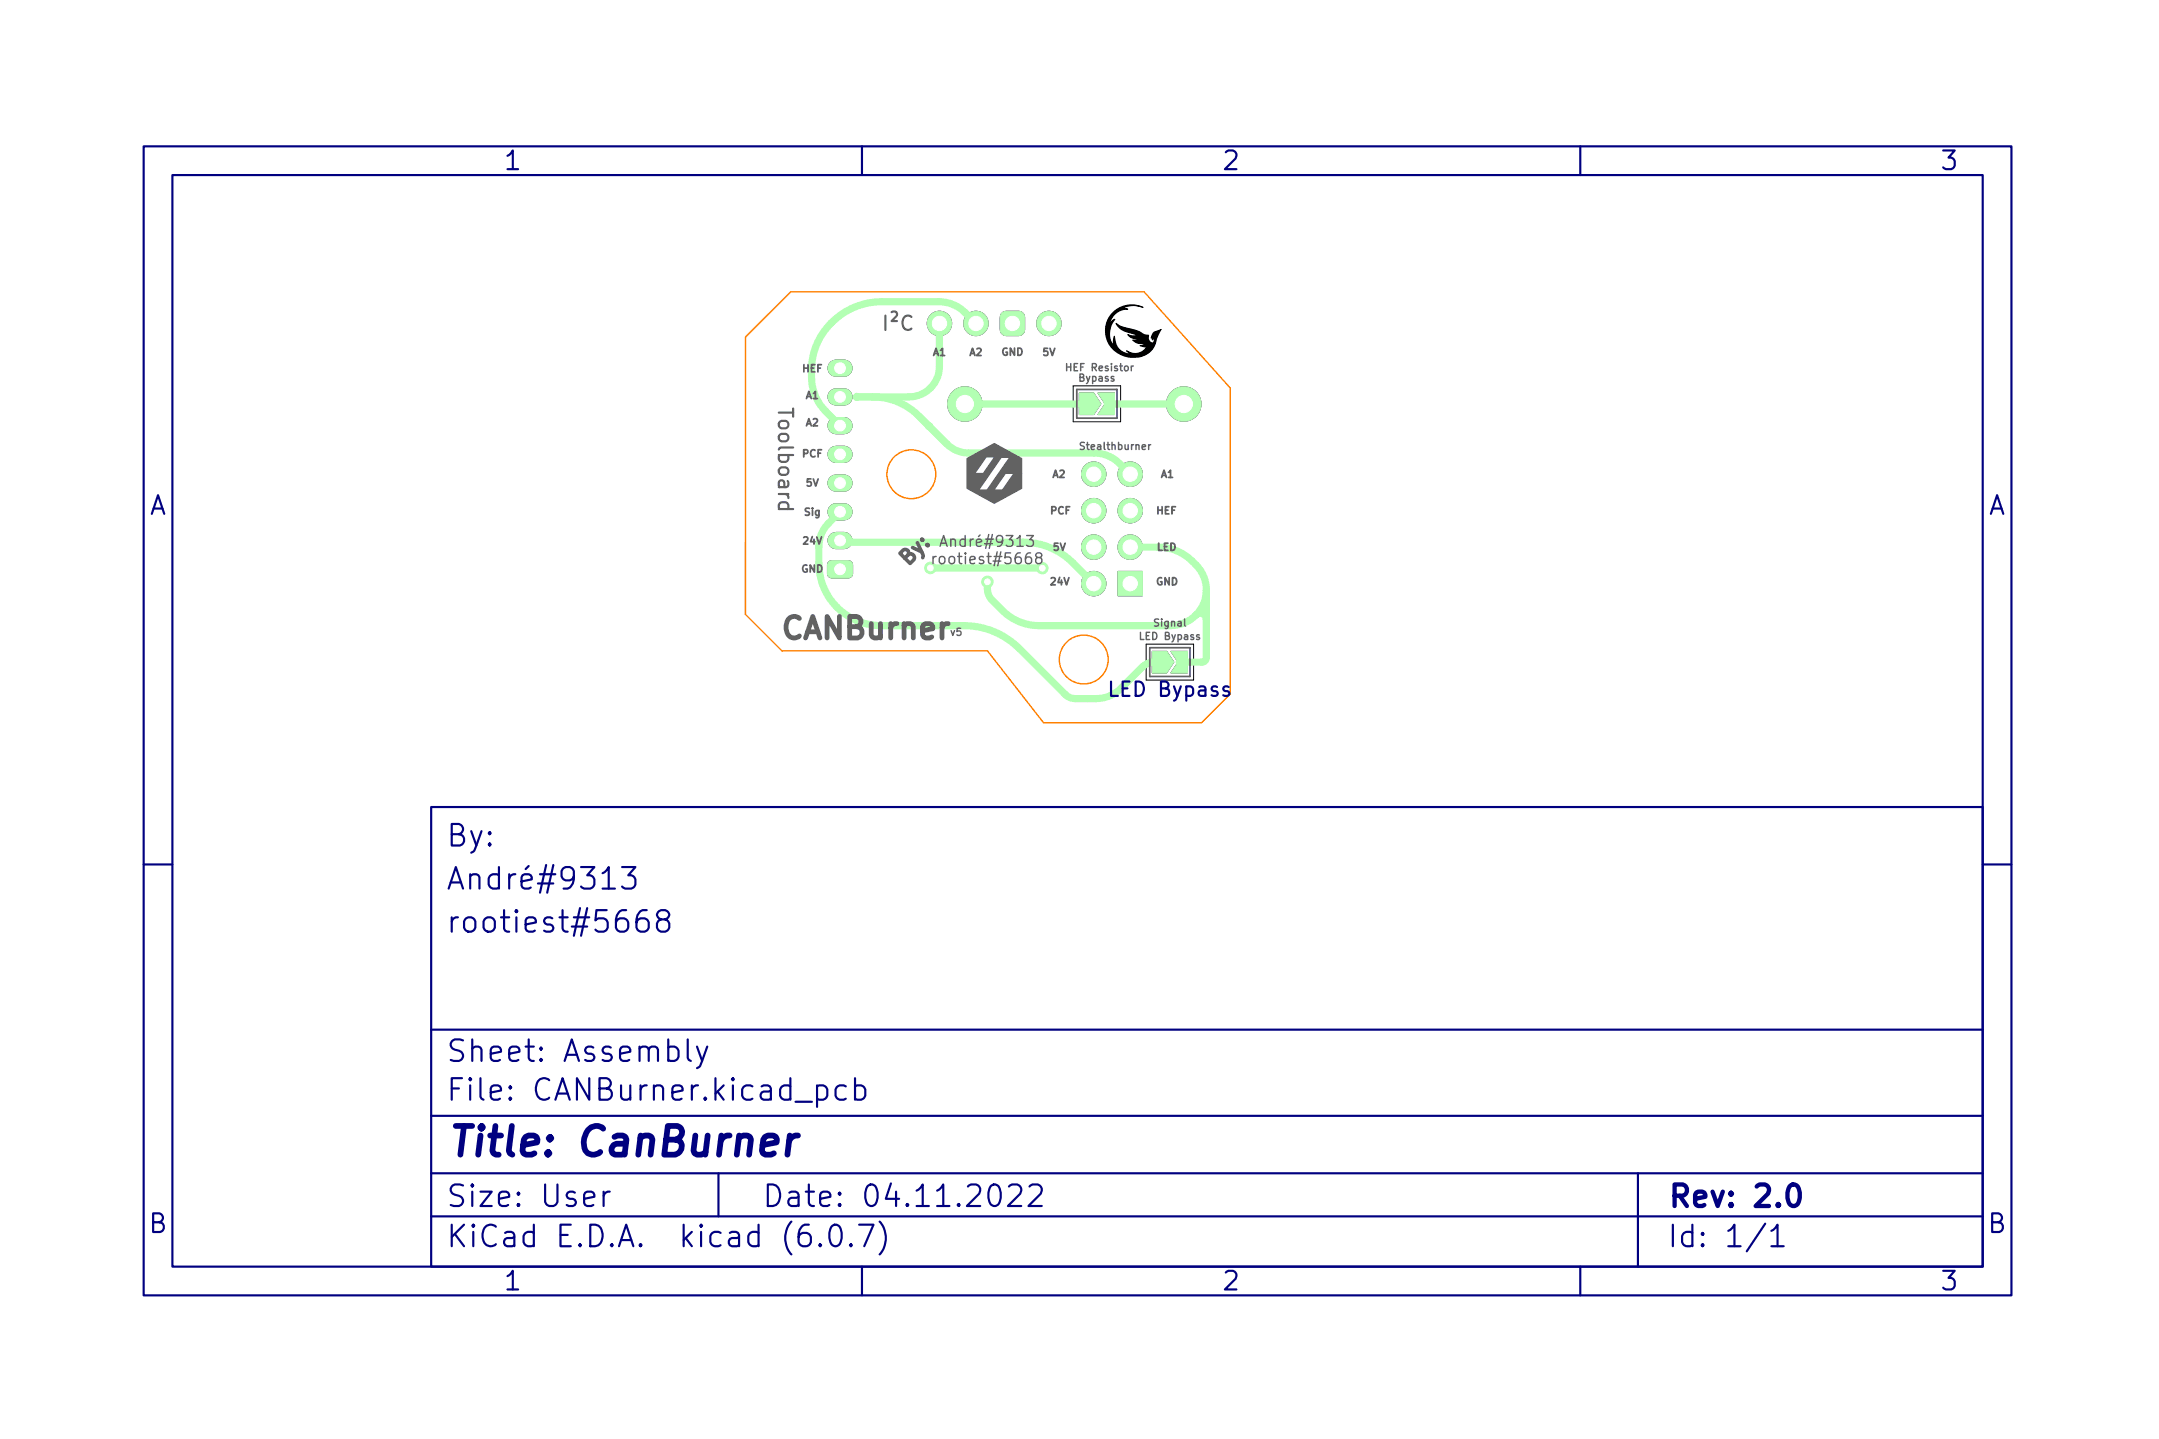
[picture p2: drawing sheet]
<svg xmlns="http://www.w3.org/2000/svg" width="150mm" height="100mm" viewBox="0 0 150 100" stroke-linecap="round" stroke-linejoin="round" font-family="sans-serif">
<g fill="#000" stroke="#000" stroke-width=".07">
<path d="M69.7 21.8l.3-.1h.9l.2 .1 .2 .3v.8l-.1 .3-.3 .2h-.9l-.2-.1-.2-.4v-.8zM75.1 27.4h1l.5 .7-.5 .8h-1zM76.4 27.4h1.2v1.5h-1.2l.5-.8zM77.8 39.8h1.7v1.7h-1.7zM77.5 21.7a1.85 1.85 0 0 1 2.1-.3 1.9 1.9 0 0 0-1.4 0l.3 .1a1.24 1.24 0 0 0-1.2 1l.3-.3a1.39 1.39 0 0 0-.1 1.8l.1-.6a1.13 1.13 0 0 0 1.1 1.2l-.3-.2a.91 .91 0 0 0 1.4-.2l-.4-.1 .3-.2a.97 .97 0 0 1-.9-.2h.5l-.6-.2-.2-.2h.6a2.63 2.63 0 0 1-1.4-.7v-.1l.3 .2 2 .6a.31 .31 0 0 0 0 .4 .31 .31 0 0 0 .3 .1v-.2l-.1 .1v-.3a.8 .8 0 0 1 .6-.5l-.2 .5a1.8 1.8 0 0 1-1.5 1.5 1.8 1.8 0 0 1-1.9-1 1.82 1.82 0 0 1 .3-2.2zM57.7 39.2l.2-.2 1.3 .1 .1 .2v.8l-.3 .1h-1.3l-.1-.3zM80.2 45.3h1l.5 .8-.5 .7h-1zM81.5 45.3h1.2v1.5h-1.2l.5-.7z"/>
<circle cx="65.4" cy="22.5" r=".85"/>
<circle cx="67.2" cy="28.1" r="1.2"/>
<circle cx="67.9" cy="22.5" r=".85"/>
<circle cx="73" cy="22.5" r=".85"/>
<circle cx="76.1" cy="38.1" r=".85"/>
<circle cx="76.1" cy="35.6" r=".85"/>
<circle cx="76.1" cy="33" r=".85"/>
<circle cx="78.7" cy="33" r=".85"/>
<circle cx="78.7" cy="35.6" r=".85"/>
<circle cx="78.7" cy="38.1" r=".85"/>
<circle cx="82.4" cy="28.1" r="1.2"/>
<circle cx="76.1" cy="40.6" r=".85"/>
</g>
<path d="M58.2 37.6h.5M58.2 35.6h.5M58.2 33.6h.5M58.2 31.6h.5M58.2 29.6h.5M58.2 27.6h.5M58.2 25.6h.5" fill="none" stroke="#000" stroke-width="1.2"/>
<path d="M74.7 26.9h3.3v2.5h-3.3zM79.8 44.8h3.3v2.5h-3.3z" fill="none" stroke="#000" stroke-width=".07"/>
<g fill="#b3ffb3" stroke="#b3ffb3" stroke-width=".07">
<path d="M69.7 21.8l.3-.1h.9l.2 .1 .2 .3v.8l-.1 .3-.3 .2h-.9l-.2-.1-.2-.4v-.8z"/>
<path d="M57.7 39.2l.2-.2 1.3 .1 .1 .2v.8l-.3 .1h-1.3l-.1-.3z"/>
<path d="M77.8 39.8h1.7v1.7h-1.7z"/>
<path d="M75.1 27.4h1l.5 .7-.5 .8h-1z"/>
<path d="M76.4 27.4h1.2v1.5h-1.2l.5-.8z"/>
<path d="M80.2 45.3h1l.5 .8-.5 .7h-1z"/>
<path d="M81.5 45.3h1.2v1.5h-1.2l.5-.7z"/>
<circle cx="65.4" cy="22.5" r=".85"/>
<circle cx="67.9" cy="22.5" r=".85"/>
<circle cx="73" cy="22.5" r=".85"/>
<circle cx="67.2" cy="28.1" r="1.2"/>
<circle cx="82.4" cy="28.1" r="1.2"/>
<circle cx="78.7" cy="33" r=".85"/>
<circle cx="76.1" cy="33" r=".85"/>
<circle cx="78.7" cy="35.6" r=".85"/>
<circle cx="76.1" cy="35.6" r=".85"/>
<circle cx="78.7" cy="38.1" r=".85"/>
<circle cx="76.1" cy="38.1" r=".85"/>
<circle cx="76.1" cy="40.6" r=".85"/>
<circle cx="68.7" cy="40.5" r=".4"/>
<circle cx="64.8" cy="39.5" r=".4"/>
<circle cx="72.6" cy="39.6" r=".4"/>
<circle cx="59.6" cy="27.6" r=".25"/>
<circle cx="64.7" cy="29.7" r=".25"/>
</g>
<path d="M58.2 37.6h.5M58.2 35.6h.5M58.2 33.6h.5M58.2 31.6h.5M58.2 29.6h.5M58.2 27.6h.5M58.2 25.6h.5" fill="none" stroke="#b3ffb3" stroke-width="1.2"/>
<g fill="none" stroke="#b3ffb3" stroke-width=".5">
<path d="M58.5 35.7l-.2 .1-.6 .6a2.32 2.32 0 0 0-.7 1.7 5 5 0 0 0 1 3.9l.3 .3M58.5 37.6l.2 .1h12.5a4.9 4.9 0 0 1 3.5 1.5l1.4 1.4M60.7 27.6a4.5 4.5 0 0 1 3.3 1.4l1.9 1.9a2.12 2.12 0 0 0 1.5 .6h8.8a2.52 2.52 0 0 1 1.7 .8l.8 .7M64.9 39.5h7.6M65.4 22.5v3a2.13 2.13 0 0 1-2.1 2.1h-3.7M67.9 22.5l-.7-.7a2.58 2.58 0 0 0-1.9-.8h-3.9a4.8 4.8 0 0 0-4.3 7.2l1.4 1.4M72.5 39.5h.1M72.5 39.6h.1M75.6 28.1h-8.4M75.6 28.1h.1M77.1 28.1h.1M77.1 28.1h5.3"/>
<path d="M78.7 38.1h1.9a3.4 3.4 0 0 1 3.4 2.8v.2M61.3 43.6h5.8a5.4 5.4 0 0 1 3.9 1.6l3.3 3.3 .5 .1h1.5a2.47 2.47 0 0 0 1.7-.7l1.7-1.6 .4-.2h.7M68.7 40.5v.7l.2 .4 .9 .9a3.6 3.6 0 0 0 2.5 1.1h9.2a2.49 2.49 0 0 0 1.7-.8M83.2 42.8a.42 .42 0 0 1 .5-.1 .42 .42 0 0 1 .3 .4M84 41.1v4.8l-.3 .2h-1.6M84 41.1a2.47 2.47 0 0 1-.8 1.7"/>
</g>
<g fill="#fff" stroke="#fff" stroke-width=".07">
<circle cx="68.7" cy="40.5" r=".2"/>
<circle cx="72.6" cy="39.6" r=".2"/>
<circle cx="65.4" cy="22.5" r=".5"/>
<circle cx="67.9" cy="22.5" r=".5"/>
<circle cx="70.5" cy="22.5" r=".5"/>
<circle cx="73" cy="22.5" r=".5"/>
<circle cx="58.5" cy="39.6" r=".37"/>
<circle cx="58.5" cy="37.6" r=".37"/>
<circle cx="58.5" cy="35.6" r=".37"/>
<circle cx="58.5" cy="33.6" r=".37"/>
<circle cx="58.5" cy="31.6" r=".37"/>
<circle cx="58.5" cy="29.6" r=".37"/>
<circle cx="58.5" cy="27.6" r=".37"/>
<circle cx="58.5" cy="25.6" r=".37"/>
<circle cx="67.2" cy="28.1" r=".6"/>
<circle cx="82.4" cy="28.1" r=".6"/>
<circle cx="78.7" cy="33" r=".5"/>
<circle cx="76.1" cy="33" r=".5"/>
<circle cx="78.7" cy="35.6" r=".5"/>
<circle cx="76.1" cy="35.6" r=".5"/>
<circle cx="78.7" cy="38.1" r=".5"/>
<circle cx="76.1" cy="38.1" r=".5"/>
<circle cx="78.7" cy="40.6" r=".5"/>
<circle cx="76.1" cy="40.6" r=".5"/>
</g>
<path d="M72.2 38.8l-.1-.1v-.1l.4-.1v.2l-.4 .3v.1l.1 .1h.2l.1-.1v-.2l-.1-.1" fill="none" stroke="#626262" stroke-width=".1"/>
<path d="M67.3 31.9l1.7-.9a.29 .29 0 0 1 .5 0l1.4 .8h-2.2l-.8 1.2h.5l.8-1.2h1.1h-.6l-1.6 2.3h.6l1.6-2.3h.6l.2 .1v1.1h-1.1l-.8 1.1h.6l.8-1.1h.5v1l-1.9 1-1.9-1z" fill="#626262" stroke="#626262" stroke-width=".07"/>
<path d="M75 27.1h2.8v2h-2.8zM80 45.1h2.8v2h-2.8z" fill="none" stroke="#626262" stroke-width=".12"/>
<g fill="none" stroke="#ff8000" stroke-width=".1">
<path d="M51.9 23.5l3.1-3.2h24.6l6 6.7v21.3l-2 2h-11l-3.9-5h-14.3l-2.5-2.5z"/>
<circle cx="63.4" cy="33" r="1.7"/>
<circle cx="75.4" cy="45.9" r="1.7"/>
</g>
<g fill="none" stroke="#000080" stroke-width=".15">
<path d="M10 10.2h130v80h-130zM12 12.2h126v76h-126zM60 10.2v2M110 10.2v2M30 56.2h108v32h-108zM10 60.2h2M30 77.7h108M30 71.7h108M43.3 60.4h.9l-.5 .5a.41 .41 0 0 1 .5 .3v.4l-.1 .2-.6 .1-.2-.2M45 63.4a.59 .59 0 0 0-.7 .6v.6l.1 .2 .5 .1 .2-.2 .1-.5-.2-.2-.4-.1-.3 .3M46 64l-.3-.3 .1-.2 .2-.1h.4a.31 .31 0 0 1 .2 .4 .31 .31 0 0 1-.3 .2l-.4 .1-.2 .2v.3l.3 .3 .4-.1 .2-.2-.1-.4-.2-.2M47.9 72.4v1.3l.2 .2"/>
<path d="M48.5 72.9l.4 1M49.2 72.9l-.5 1.3-.2 .2M56.9 75.6h.4l.3 .3v.4l-.2 .2-.1 .1-.4-.1M56.9 75.6v1.5M58.9 75.6h-.5l-.2 .3v.4l.1 .2 .1 .1 .5-.1M59.5 75.6h.4l.3 .3v.4l-.1 .2-.2 .1-.4-.1M59.5 75.1v1.5M138 60.2h2M30 84.7h108M30 81.7h108M42 83v1M42.4 83a.38 .38 0 0 0-.4 .3"/>
<path d="M50 81.7v3M57.1 86.6l.1 .1-.1 .1-.1-.1 .1-.1v.2M57.9 85.3a.36 .36 0 0 1 .6 .3 .88 .88 0 0 1-.3 1.2 .38 .38 0 0 1-.4-.3 1.17 1.17 0 0 1 .1-1.2zM59.2 86.6l.1 .1-.1 .1v-.1v-.1v.2M59.8 85.3h1l-.6 1.5M60 88.2v2M61.2 85.1a1.72 1.72 0 0 1 0 2.2M70.2 82.6l.2-.1h.4a.41 .41 0 0 1 .2 .6l-.8 .9h.9M71.7 82.6l.2-.1h.3a.41 .41 0 0 1 .2 .6l-.8 .9h.9M110 88.2v2M114 81.7v6.5M122.9 85.2l-1.3 1.9"/>
<path d="M123.3 85.7l.4-.4v1.5M123.3 86.8h.9"/>
</g>
<path d="M124.6 82.5a.36 .36 0 0 1 .6 .3 .88 .88 0 0 1-.3 1.2 .38 .38 0 0 1-.4-.3 1.17 1.17 0 0 1 .1-1.2z" fill="none" stroke="#000080" stroke-width=".3"/>
<path d="M55 79.1l-.2 1.3M55.5 79.1a.59 .59 0 0 0-.6 .3" fill="none" stroke="#000080" stroke-width=".4"/>
<text font-size="2.8" fill="#000080" x="31" y="80.5">Title: CanBurner</text>
<text font-size="2.1" fill="#626262" x="54.6" y="44.5">CANBurner</text>
<g font-size="2.1" fill="#000080">
<text x="31" y="58.9">By:</text>
<text x="31" y="64.9">rootiest#5668</text>
<text x="31" y="61.9">André#9313</text>
<text x="31" y="76.6">File: CANBurner.kicad_pcb</text>
<text x="31" y="73.9">Sheet: Assembly</text>
<text x="31" y="86.8">KiCad E.D.A. kicad (6.0.7)</text>
<text x="31" y="84">Size: User</text>
<text x="53" y="84">Date: 04.11.2022</text>
<text x="116" y="84">Rev: 2.0</text>
<text x="116" y="86.8">Id: 1/1</text>
</g>
<g font-size="1.8" fill="#000080">
<text x="35" y="11.8">1</text>
<text x="85" y="11.8">2</text>
<text x="135" y="11.8">3</text>
<text x="10.3" y="35.8">A</text>
<text x="138.4" y="35.8">A</text>
<text x="10.3" y="85.8">B</text>
<text x="35" y="89.8">1</text>
<text x="85" y="89.8">2</text>
<text x="135" y="89.8">3</text>
<text x="138.4" y="85.8">B</text>
</g>
<g font-size="1.4" fill="#626262">
<text x="61.6" y="23">I²C</text>
<text x="54.2" y="28.6" transform="rotate(90 54.2 28.6)">Toolboard</text>
<text x="63.2" y="39.4" transform="rotate(-45 63.2 39.4)">By:</text>
</g>
<text font-size="1.4" fill="#000080" x="77.4" y="48.5">LED Bypass</text>
<g font-size="1" fill="#626262">
<text x="65.4" y="39.3">rootiest#5668</text>
<text x="65.8" y="38.1">André#9313</text>
</g>
<g font-size=".7" fill="#626262">
<text x="55.8" y="25.9">HEF</text>
<text x="56.1" y="27.8">A1</text>
<text x="56.1" y="29.7">A2</text>
<text x="64.9" y="24.8">A1</text>
<text x="67.5" y="24.8">A2</text>
<text x="69.7" y="24.8">GND</text>
<text x="72.6" y="24.8">5V</text>
<text x="74.3" y="25.8">HEF Resistor</text>
<text x="75.1" y="26.6">Bypass</text>
<text x="55.8" y="31.8">PCF</text>
<text x="56" y="35.9">Sig</text>
<text x="56.1" y="33.9">5V</text>
<text x="73.1" y="35.8">PCF</text>
<text x="73.3" y="33.3">A2</text>
<text x="75.4" y="31.3">Stealthburner</text>
<text x="80.5" y="35.8">HEF</text>
<text x="80.8" y="33.3">A1</text>
<text x="55.8" y="39.9">GND</text>
<text x="55.9" y="37.9">24V</text>
<text x="73.1" y="40.7">24V</text>
<text x="73.3" y="38.3">5V</text>
<text x="80.5" y="40.7">GND</text>
<text x="80.5" y="38.3">LED</text>
<text x="66.2" y="44.3">v5</text>
<text x="79.4" y="44.5">LED Bypass</text>
<text x="80.4" y="43.6">Signal</text>
</g>
</svg>
